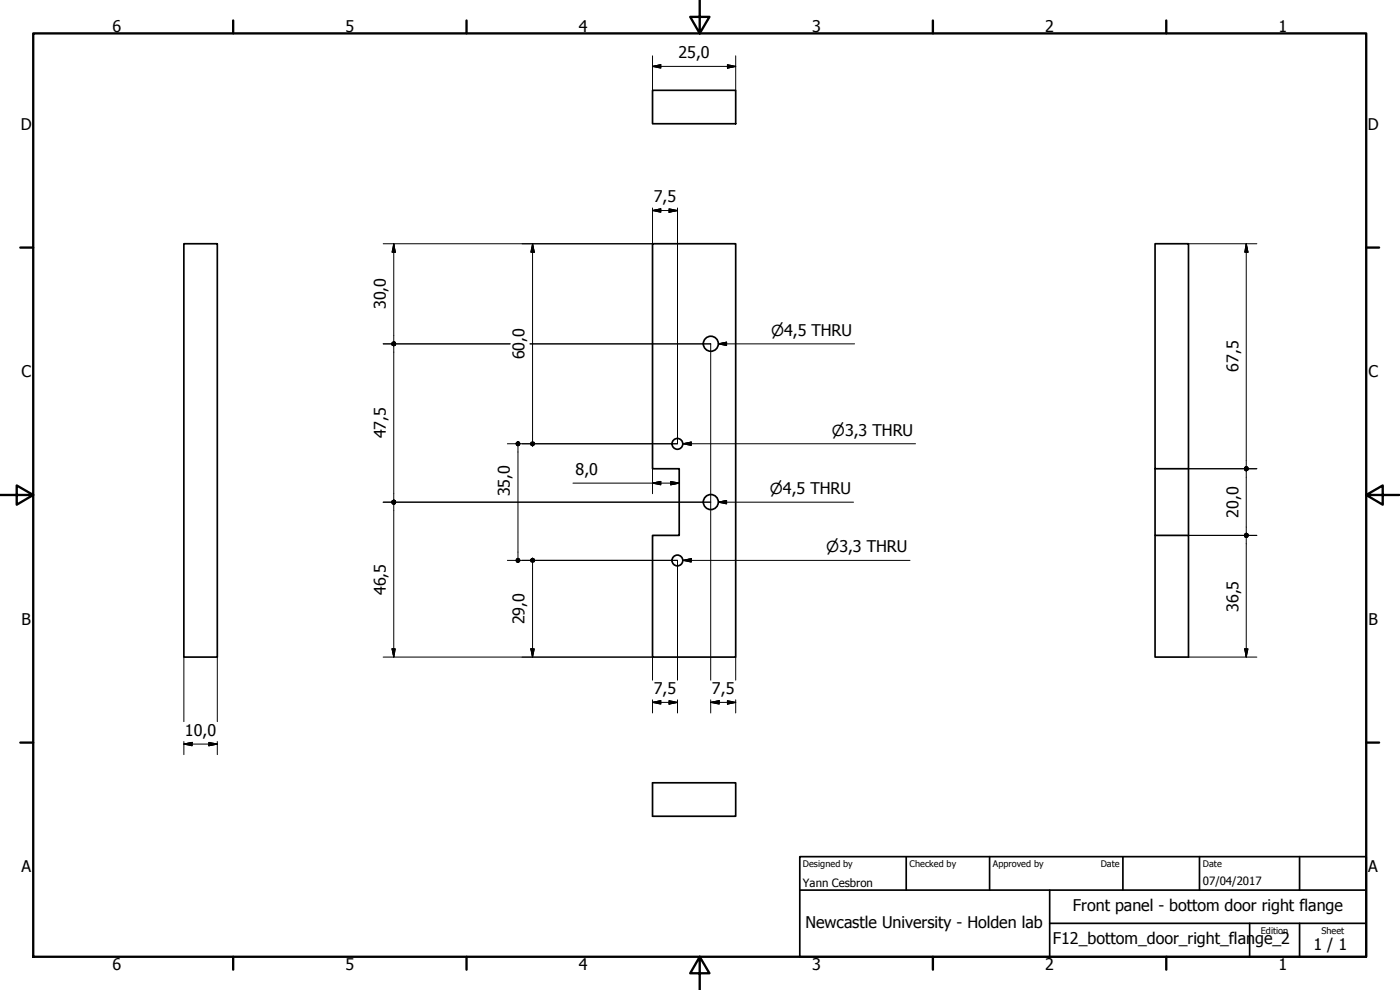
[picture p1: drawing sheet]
<svg xmlns="http://www.w3.org/2000/svg" width="420mm" height="297mm" viewBox="0 0 420 297" stroke-linecap="round" stroke-linejoin="round" font-family="sans-serif">
<!-- layer: Visible (ISO) -->
<g fill="none" stroke="#000" stroke-width=".51">
<path d="M195.8 27.1h25v10h-25zM55.2 73.1h10v124.1h-10zM195.8 73.1h25v124.1h-25v-36.6h8v-20h-8zM346.6 73.1h10.1v67.5h-10.1zM346.6 140.6v20h10.1v36.6h-10.1v-36.6M356.7 140.6v20M195.8 234.9h25v10h-25z"/>
<circle cx="213.3" cy="103.1" r="2.25"/>
<circle cx="203.3" cy="133.2" r="1.62"/>
<circle cx="213.3" cy="150.6" r="2.25"/>
<circle cx="203.3" cy="168.2" r="1.62"/>
</g>
<!-- layer: Border (ISO) -->
<g fill="none" stroke="#000" stroke-width=".7">
<path d="M10 10h400v277.1h-400zM70 6.1v3.9M140 6.1v3.9M210 0v10l-2.9-4.9h5.8l-2.9 4.9M280 6.1v3.9M350 6.1v3.9M6.1 74.3h3.9M410 74.3h3.9M0 148.5h10l-5-2.8v5.7l5-2.9M410 148.5l5 2.9v-5.7l-5 2.8h10M6.1 222.8h3.9M410 222.8h3.9"/>
<path d="M70 287.1v3.8M140 287.1v3.8M210 287.1l2.9 4.9h-5.8l2.9-4.9v9.9M280 287.1v3.8M350 287.1v3.8"/>
</g>
<!-- layer: Title (ISO) -->
<path d="M240 257h170v30.1h-170zM272 257v10.1M297 257v10.1M337 257v10.1M360 257v10.1M390 257v10.1M240 267.1h170M315 277h95M315 267.1v20M375 277v10.1M390 277v10.1" fill="none" stroke="#000" stroke-width=".51"/>
<!-- layer: Dimension (ISO) -->
<g fill="none" stroke="#000" stroke-width=".3">
<path d="M195.8 19.9l2.5-.5v1zM195.8 19.9h25M195.8 16.7v10.4M218.3 19.4l2.5 .5-2.5 .5zM220.8 16.7v10.4M118.2 73.1l.4 2.6h-.9zM118.2 73.1v29.4M159.8 73.1l.5 2.6h-1zM159.8 73.1v59.4M195.8 63.2l2.5-.5v1zM195.8 62.4v10.7h-80.8M195.8 63.2h7.5"/>
<path d="M200.8 62.7l2.5 .5-2.5 .5zM203.3 62.4v70.7h-51M356.7 73.1h20.5M374 73.1l.5 2.6h-.9zM374 73.1v66.9M115 103.2h38.1M118.2 103.7v46.3M159.1 103.2h54.2v100.9M155.4 133.8v33.7M115 150.7h98.3M118.2 151.3v45.9M172 145h31.8"/>
<path d="M195.8 145l2.5-.6v1.1zM195.8 140.6v7.5M201.3 144.4l2.5 .6-2.5 .5zM356.7 140.6h20.5M374 141.3v18.7M152.3 168.1h51v36M159.8 168.8v28.4M356.7 160.6h20.5M374 161.3v35.9M55.2 197.2v19.3M65.2 197.2v19.3M115 197.2h80.8v6.9"/>
<path d="M117.7 194.7h.9l-.4 2.5zM159.3 194.7h1l-.5 2.5zM220.8 197.2v6.9M356.7 197.2h20.5M373.6 194.7h.9l-.5 2.5zM195.8 210.7l2.5-.5v1.1zM195.8 210v3.9M195.8 210.7h7.5M200.8 210.2l2.5 .5-2.5 .6zM203.3 210v3.9M213.3 210.7l2.5-.5v1.1zM213.3 210.7h7.5"/>
<path d="M213.3 210v3.9M218.3 210.2l2.5 .5-2.5 .6zM220.8 210v3.9M55.2 223.3l2.5-.6v1.1zM55.2 223.3h10M55.2 222.5v3.9M62.7 222.7l2.5 .6-2.5 .5zM65.2 222.5v3.9"/>
</g>
<g fill="#000" stroke="#000" stroke-width=".3">
<path d="M195.8 19.9l2.5-.5zM195.8 19.9l2.5-.5v1zM218.3 20.4l2.5-.5zM218.3 19.4l2.5 .5-2.5 .5zM118.2 73.1l.4 2.6zM118.2 73.1l.4 2.6h-.9zM159.8 73.1l.5 2.6zM159.8 73.1l.5 2.6h-1zM195.8 63.2l2.5-.5zM195.8 63.2l2.5-.5v1zM200.8 63.7l2.5-.5zM200.8 62.7l2.5 .5-2.5 .5z"/>
<path d="M374 73.1l.5 2.6zM374 73.1l.5 2.6h-.9zM117.7 102.7l.5-.2-.7 .7zM118.2 102.5l-.5 1.1-.2-.4zM118.2 102.5v1.2l-.5-.1zM118.2 102.5l.4 1.1-.4 .1zM118.2 102.5l.5 .7-.1 .4zM118.2 102.5l.4 .2 .1 .5zM118.2 102.5l.4 .2zM118.7 103.2l-.1 .4-.4 .1zM118.6 102.7l.1 .5-.5 .5zM118.2 102.5l.4 .2-.4 1z"/>
<path d="M117.7 102.7l.5-.2v1.2zM117.7 102.7l.5 1-.7-.5zM117.5 103.2l.7 .5-.5-.1zM117.7 103.6l.5 .1zM155 132.7l.4-.2-.6 .6zM154.8 133.1l.6-.6-.4 1.1zM155.4 132.5v1.3l-.4-.2zM155.4 132.5l.5 1.1-.5 .2zM155.4 132.5l.7 .6-.2 .5zM155.4 132.5l.5 .2 .2 .4zM155.4 132.5l.5 .2zM160.5 133.1l-.2 .5-.5 .2z"/>
<path d="M160.3 132.7l.2 .4-.7 .7zM159.8 132.5l.5 .2-.5 1.1zM159.4 132.7l.4-.2v1.3zM159.4 132.7l.4 1.1-.6-.7zM159.2 133.1l.6 .7-.4-.2zM159.4 133.6l.4 .2zM117.7 150.2l.5-.2-.7 .7zM117.5 150.7l.7-.7-.5 1.1zM118.2 150v1.3l-.5-.2zM118.2 150l.4 1.1-.4 .2zM118.2 150l.5 .7-.1 .4zM118.2 150l.4 .2 .1 .5z"/>
<path d="M118.2 150l.4 .2zM118.7 150.7l-.1 .4-.4 .2zM118.6 150.2l.1 .5-.5 .6zM118.2 150l.4 .2-.4 1.1zM117.7 150.2l.5-.2v1.3zM117.7 150.2l.5 1.1-.7-.6zM117.5 150.7l.7 .6-.5-.2zM117.7 151.1l.5 .2zM195.8 145l2.5-.6zM195.8 145l2.5-.6v1.1zM201.3 145.5l2.5-.5zM201.3 144.4l2.5 .6-2.5 .5z"/>
<path d="M373.6 140.2l.4-.2-.6 .6zM374 140l-.4 1.1-.2-.5zM374 140v1.3l-.4-.2zM374 140l.5 1.1-.5 .2zM374 140l.6 .6-.1 .5zM374 140l.5 .2 .1 .4zM374 140l.5 .2zM374 141.3l.6-.7-.1 .5zM374.5 140.2l.1 .4-.6 .7zM374 140l.5 .2-.5 1.1zM373.6 140.2l.4-.2v1.3zM373.6 140.2l.4 1.1-.6-.7z"/>
<path d="M373.4 140.6l.6 .7-.4-.2zM373.6 141.1l.4 .2zM156.1 168.1l-.2 .5-.5 .2zM155.9 167.7l.2 .4-.7 .7zM155.4 167.5l.5 .2-.5 1.1zM155 167.7l.4-.2v1.3zM155 167.7l.4 1.1-.6-.7zM154.8 168.1l.6 .7-.4-.2zM155 168.6l.4 .2zM159.4 167.7l.4-.2-.6 .6zM159.8 167.5l-.4 1.1-.2-.5zM159.8 167.5v1.3l-.4-.2z"/>
<path d="M159.8 167.5l.5 1.1-.5 .2zM159.8 167.5l.7 .6-.2 .5zM159.8 167.5l.5 .2 .2 .4zM159.8 167.5l.5 .2zM373.6 160.2l.4-.2-.6 .6zM374 160l-.4 1.1-.2-.5zM374 160v1.3l-.4-.2zM374 160l.5 1.1-.5 .2zM374 160l.6 .6-.1 .5zM374 160l.5 .2 .1 .4zM374 160l.5 .2zM374 161.3l.6-.7-.1 .5z"/>
<path d="M374.5 160.2l.1 .4-.6 .7zM374 160l.5 .2-.5 1.1zM373.6 160.2l.4-.2v1.3zM373.6 160.2l.4 1.1-.6-.7zM373.4 160.6l.6 .7-.4-.2zM373.6 161.1l.4 .2zM117.7 194.7l.5 2.5zM117.7 194.7h.9l-.4 2.5zM159.3 194.7l.5 2.5zM159.3 194.7h1l-.5 2.5zM373.6 194.7l.4 2.5zM373.6 194.7h.9l-.5 2.5z"/>
<path d="M195.8 210.7l2.5-.5zM195.8 210.7l2.5-.5v1.1zM200.8 211.3l2.5-.6zM200.8 210.2l2.5 .5-2.5 .6zM213.3 210.7l2.5-.5zM213.3 210.7l2.5-.5v1.1zM218.3 211.3l2.5-.6zM218.3 210.2l2.5 .5-2.5 .6zM55.2 223.3l2.5-.6zM55.2 223.3l2.5-.6v1.1zM62.7 223.8l2.5-.5zM62.7 222.7l2.5 .6-2.5 .5z"/>
</g>
<!-- layer: Symbol (ISO) -->
<path d="M215.6 103.2l2.5-.5v1zM215.6 103.2h40.9M205 133.1l2.5-.5v1.1zM205 133.1h69.8M215.6 150.7l2.5-.5v1zM215.6 150.7h40.6M205 168.1l2.5-.5v1zM205 168.1h68.1" fill="none" stroke="#000" stroke-width=".3"/>
<path d="M215.6 103.2l2.5-.5zM215.6 103.2l2.5-.5v1zM205 133.1l2.5-.5zM205 133.1l2.5-.5v1.1zM215.6 150.7l2.5-.5zM215.6 150.7l2.5-.5v1zM205 168.1l2.5-.5zM205 168.1l2.5-.5v1z" fill="#000" stroke="#000" stroke-width=".3"/>
<g font-size="4.8">
<text x="33.7" y="9.6">6</text>
<text x="103.7" y="9.6">5</text>
<text x="173.7" y="9.6">4</text>
<text x="243.7" y="9.6">3</text>
<text x="313.7" y="9.6">2</text>
<text x="383.7" y="9.6">1</text>
<text x="203.6" y="17.5">25,0</text>
<text x="6.2" y="38.9">D</text>
<text x="410.5" y="38.9">D</text>
<text x="196.2" y="60.8">7,5</text>
<text x="115.8" y="92.8" transform="rotate(-90 115.8 92.8)">30,0</text>
<text x="157.4" y="107.8" transform="rotate(-90 157.4 107.8)">60,0</text>
<text x="6.4" y="113.1">C</text>
<text x="371.7" y="111.6" transform="rotate(-90 371.7 111.6)">67,5</text>
<text x="410.7" y="113.1">C</text>
<text x="115.8" y="131.6" transform="rotate(-90 115.8 131.6)">47,5</text>
<text x="172.7" y="142.6">8,0</text>
<text x="153" y="149" transform="rotate(-90 153 149)">35,0</text>
<text x="371.7" y="155.3" transform="rotate(-90 371.7 155.3)">20,0</text>
<text x="115.8" y="178.5" transform="rotate(-90 115.8 178.5)">46,5</text>
<text x="371.7" y="183.6" transform="rotate(-90 371.7 183.6)">36,5</text>
<text x="6.4" y="187.4">B</text>
<text x="157.4" y="187.3" transform="rotate(-90 157.4 187.3)">29,0</text>
<text x="410.7" y="187.4">B</text>
<text x="196.2" y="208.3">7,5</text>
<text x="213.7" y="208.3">7,5</text>
<text x="55.5" y="220.9">10,0</text>
<text x="6.4" y="261.7">A</text>
<text x="410.7" y="261.7">A</text>
<text x="322" y="273.4">Front panel - bottom door right flange</text>
<text x="241.7" y="278.4">Newcastle University - Holden lab</text>
<text x="316" y="283.4">F12_bottom_door_right_flange_2</text>
<text x="394.2" y="285">1 / 1</text>
<text x="33.7" y="290.9">6</text>
<text x="103.7" y="290.9">5</text>
<text x="173.7" y="290.9">4</text>
<text x="243.7" y="290.9">3</text>
<text x="313.7" y="290.9">2</text>
<text x="383.7" y="290.9">1</text>
</g>
<g font-size="4.6">
<text x="231.4" y="100.8">⌀4,5 THRU</text>
<text x="249.7" y="130.7">⌀3,3 THRU</text>
<text x="231.1" y="148.3">⌀4,5 THRU</text>
<text x="248" y="165.7">⌀3,3 THRU</text>
</g>
<g font-size="3.4">
<text x="241" y="266">Yann Cesbron</text>
<text x="361" y="265.5">07/04/2017</text>
</g>
<g font-size="2.7">
<text x="241" y="260.1">Designed by</text>
<text x="273" y="260.1">Checked by</text>
<text x="298" y="260.1">Approved by</text>
<text x="330.3" y="260">Date</text>
<text x="361" y="260">Date</text>
<text x="378.4" y="280.1">Edition</text>
<text x="396.6" y="280.1">Sheet</text>
</g>
</svg>
